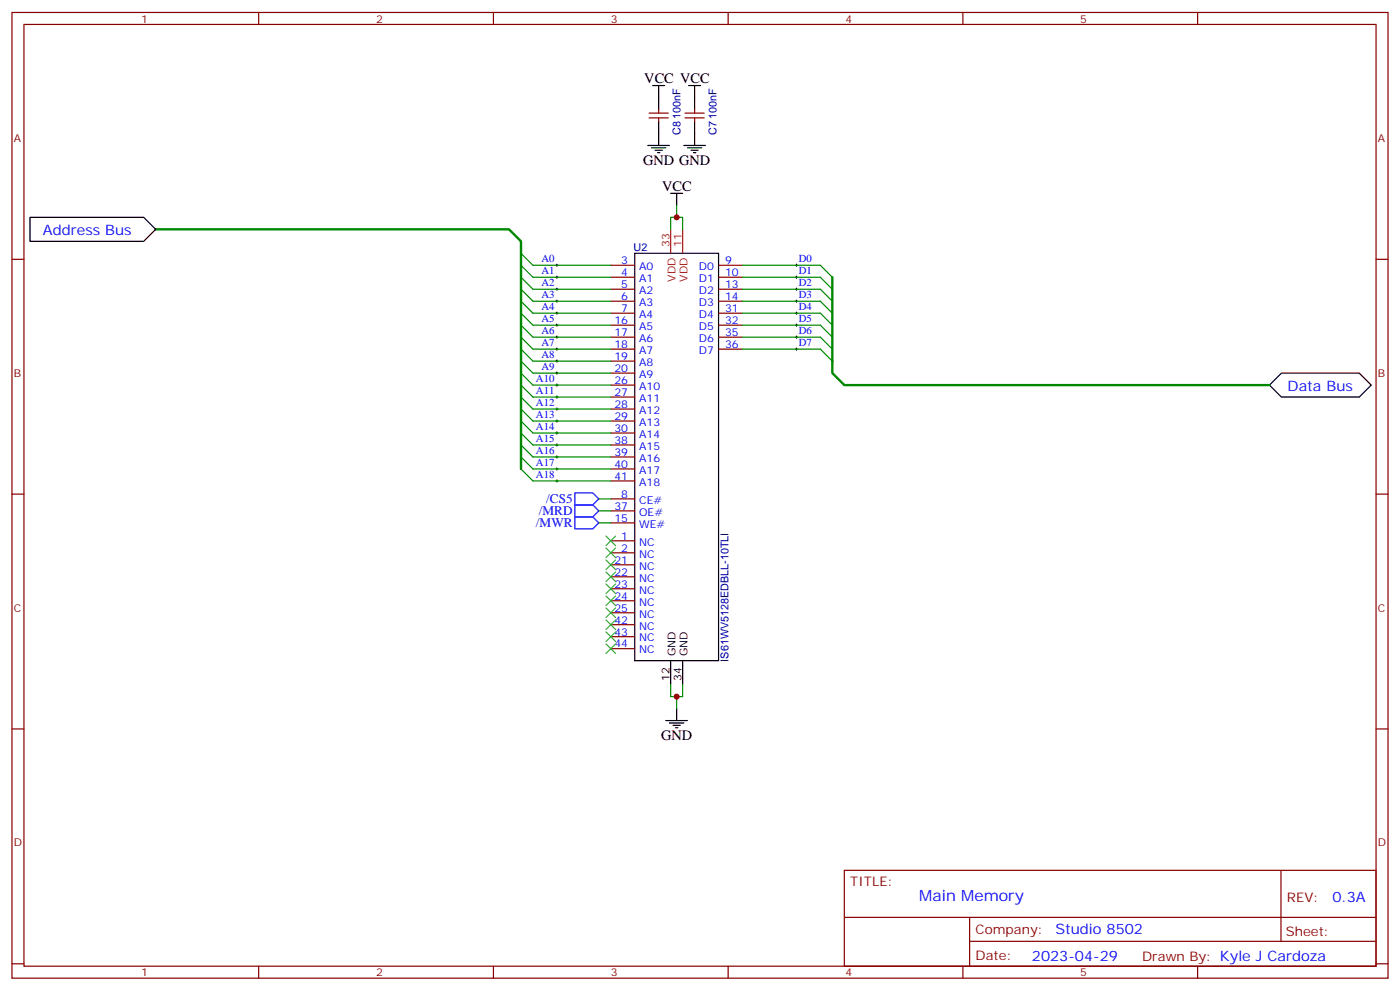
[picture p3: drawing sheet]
<svg xmlns="http://www.w3.org/2000/svg" width="412mm" height="292mm" viewBox="0 0 412 292" stroke-linecap="round" stroke-linejoin="round" font-family="sans-serif">
<g fill="none" stroke="#870000" stroke-width=".35">
<path d="M3.5 3.7h405.4v284.3h-405.4zM7.1 7.2h398.2v277.3h-398.2zM76.2 3.7v3.5M145.3 3.7v3.5M214.5 3.7v3.5M283.6 3.7v3.5M352.8 3.7v3.5M191.2 34.7h5.6M191.2 33.3h5.6M194 32.2v1.1M194 34.7v1.1M201.8 34.7h5.6"/>
<path d="M201.8 33.3h5.6M204.6 32.2v1.1M204.6 34.7v1.1M3.5 76.3h3.6M179.9 78.1h7.1M211.7 78.1h7M405.3 76.3h3.6M179.9 81.6h7.1M179.9 85.2h7.1M179.9 88.7h7.1M179.9 92.2h7.1M179.9 95.7h7.1"/>
<path d="M179.9 99.3h7.1M211.7 81.6h7M211.7 85.2h7M211.7 88.7h7M211.7 92.2h7M211.7 95.7h7M211.7 99.3h7M179.9 113.4h7.1M179.9 116.9h7.1M179.9 102.8h7.1M179.9 106.3h7.1M179.9 109.9h7.1"/>
<path d="M211.7 102.8h7M179.9 120.4h7.1M179.9 124h7.1M179.9 127.5h7.1M179.9 131h7.1M179.9 134.5h7.1M179.9 138.1h7.1M3.5 145.5h3.6M179.9 141.6h7.1M179.9 150.4h7.1M179.9 146.9h7.1M179.9 154h7.1"/>
<path d="M179.9 159.2h7.1M405.3 145.5h3.6M179.9 162.8h7.1M179.9 166.3h7.1M179.9 169.8h7.1M179.9 173.4h7.1M179.9 176.9h7.1M179.9 180.4h7.1M179.9 183.9h7.1M179.9 187.5h7.1M179.9 191h7.1M3.5 214.6h3.6"/>
<path d="M405.3 214.6h3.6M248.7 256.3h156.6v28.2h-156.6zM377.3 256.3v20.9M248.7 270.1h156.5M285.6 277.2h119.6M285.6 270.1v14.1M3.5 283.8h3.6M76.2 284.5v3.5M145.3 284.5v3.5M214.5 284.5v3.5M283.6 284.5v3.5M352.8 284.5v3.5"/>
<path d="M405.3 283.8h3.6"/>
</g>
<g fill="none" stroke="#000" stroke-width=".35">
<path d="M192.3 25.2h3.5M194 25.2v7M194 35.8v7M202.8 25.2h3.6M204.6 25.2v7M204.6 35.8v7M190.9 42.8h6.3M191.9 43.5h4.2M193 44.2h2.1M193.7 44.9h.7M197.6 56.9h3.5M199.3 56.9v3.6"/>
<path d="M201.4 42.8h6.4M202.5 43.5h4.2M203.6 44.2h2.1M204.3 44.9h.7M8.8 64h33.5l3.6 3.5-3.6 3.5h-33.5zM187 74.6h24.7v119.9h-24.7zM377.5 109.9h22.9l3.5 3.5-3.5 3.5h-22.9l-3.6-3.5zM197.6 194.5v7.1M201.1 194.5v7.1M196.1 212.2h6.4M197.2 212.9h4.2M198.3 213.6h2.1"/>
<path d="M199 214.3h.7M199.3 208.6v3.6"/>
</g>
<path d="M197.6 67.5v7.1M201.1 67.5v7.1" fill="none" stroke="#f00" stroke-width=".35"/>
<path d="M169.3 145.1h5.3l1.8 1.8-1.8 1.8h-5.3zM169.3 148.7h5.3l1.8 1.7-1.8 1.8h-5.3zM169.3 152.2h5.3l1.8 1.8-1.8 1.7h-5.3z" fill="none" stroke="#00f" stroke-width=".35"/>
<g fill="none" stroke="#008700" stroke-width=".35">
<path d="M153.5 74.6l3.5 3.5h22.9M153.5 78.1l3.5 3.5h22.9M199.3 60.5v3.5h-1.7v3.5M199.3 64h1.8v3.5M218.7 78.1h23l3.5 3.5M153.5 81.6l3.5 3.6h22.9M153.5 85.2l3.5 3.5h22.9M153.5 99.3l3.5 3.5h22.9M153.5 95.7l3.5 3.6h22.9M153.5 92.2l3.5 3.5h22.9M153.5 88.7l3.5 3.5h22.9M218.7 81.6h23l3.5 3.6"/>
<path d="M218.7 85.2h23l3.5 3.5M218.7 88.7h23l3.5 3.5M218.7 99.3h23l3.5 3.5M218.7 95.7h23l3.5 3.6M218.7 92.2h23l3.5 3.5M153.5 102.8l3.5 3.5h22.9M153.5 106.3l3.5 3.6h22.9M153.5 109.9l3.5 3.5h22.9M153.5 113.4l3.5 3.5h22.9M153.5 116.9l3.5 3.5h22.9M218.7 102.8h23l3.5 3.5M153.5 131l3.5 3.5h22.9"/>
<path d="M153.5 134.5l3.5 3.6h22.9M153.5 138.1l3.5 3.5h22.9M153.5 127.5l3.5 3.5h22.9M153.5 124l3.5 3.5h22.9M153.5 120.4l3.5 3.6h22.9M176.4 146.9h3.5M176.4 154h3.5M176.4 150.4h3.5M197.6 201.6v3.5h1.7v3.5M201.1 201.6v3.5h-1.8"/>
</g>
<g fill="none" stroke="#3c3" stroke-width=".35">
<path d="M178.5 157.8l2.8 2.9M181.3 157.8l-2.8 2.9M178.5 179l2.8 2.8M178.5 175.5l2.8 2.8M178.5 171.9l2.8 2.9M178.5 168.4l2.8 2.8M178.5 164.9l2.8 2.8M178.5 161.4l2.8 2.8M181.3 179l-2.8 2.8M181.3 175.5l-2.8 2.8M181.3 171.9l-2.8 2.9M181.3 168.4l-2.8 2.8"/>
<path d="M181.3 164.9l-2.8 2.8M181.3 161.4l-2.8 2.8M178.5 189.6l2.8 2.8M178.5 186.1l2.8 2.8M178.5 182.5l2.8 2.8M181.3 189.6l-2.8 2.8M181.3 186.1l-2.8 2.8M181.3 182.5l-2.8 2.8"/>
</g>
<path d="M45.9 67.5h104l3.6 3.5v67.1M245.2 81.6v28.3l3.5 3.5h125.2" fill="none" stroke="#008700" stroke-width=".71"/>
<g fill="none" stroke="#000" stroke-width=".29">
<path d="M163.7 78.1h.7M164 77.8v.7M234.2 78.1h.7M234.6 77.8v.7M163.7 99.3h.7M163.7 95.7h.7M163.7 92.2h.7M163.7 88.7h.7M163.7 85.2h.7M163.7 81.6h.7M164 81.3v.7M164 84.8v.7"/>
<path d="M164 88.3v.7M164 91.9v.7M164 95.4v.7M164 98.9v.7M234.2 99.3h.7M234.2 95.7h.7M234.2 92.2h.7M234.2 88.7h.7M234.2 85.2h.7M234.2 81.6h.7M234.6 81.3v.7M234.6 84.8v.7"/>
<path d="M234.6 88.3v.7M234.6 91.9v.7M234.6 95.4v.7M234.6 98.9v.7M163.7 102.8h.7M163.7 116.9h.7M163.7 113.4h.7M163.7 109.9h.7M163.7 106.3h.7M164 102.4v.8M164 106v.7M164 109.5v.7"/>
<path d="M164 113v.7M164 116.6v.7M234.2 102.8h.7M234.6 102.4v.8M163.7 138.1h.7M163.7 134.5h.7M163.7 131h.7M163.7 127.5h.7M163.7 124h.7M163.7 120.4h.7M164 120.1v.7M164 123.6v.7"/>
<path d="M164 127.1v.7M164 130.7v.7M164 134.2v.7M164 137.7v.7M163.7 141.6h.7M164 141.3v.7"/>
</g>
<g fill="#c00">
<circle cx="199.3" cy="205.1" r=".88"/>
<circle cx="199.3" cy="64" r=".88"/>
</g>
<text font-size="4.6" fill="#00f" x="270.8" y="265.3">Main Memory</text>
<g font-size="4.2">
<text x="189.8" y="24.5">VCC VCC</text>
<text x="189.4" y="48.5">GND GND</text>
<text x="195.1" y="56.2">VCC</text>
<text x="194.7" y="217.8">GND</text>
</g>
<g font-size="4.2" fill="#00f">
<text x="12.7" y="69.3">Address Bus</text>
<text x="379.3" y="115">Data Bus</text>
<text x="392.5" y="265.5">0.3A</text>
<text x="310.9" y="275.1">Studio 8502</text>
<text x="304" y="282.9">2023-04-29</text>
</g>
<g font-size="3.9" fill="#00f">
<text x="160.9" y="148.1">/CS5</text>
<text x="157.9" y="155.2">/MWR</text>
<text x="158.7" y="151.7">/MRD</text>
</g>
<g font-size="3.9" fill="#800">
<text x="250.5" y="260.8">TITLE:</text>
<text x="379.1" y="265.5">REV:</text>
<text x="287.4" y="275">Company:</text>
<text x="378.7" y="275.7">Sheet:</text>
<text x="287.4" y="282.7">Date:</text>
<text x="336.4" y="282.8">Drawn By: Kyle J Cardoza</text>
</g>
<g font-size="3.2" fill="#800">
<text x="41.6" y="6.7">1</text>
<text x="110.8" y="6.7">2</text>
<text x="179.9" y="6.7">3</text>
<text x="249.1" y="6.7">4</text>
<text x="318.2" y="6.7">5</text>
<text x="4.1" y="41.8">A</text>
<text x="405.9" y="41.8">A</text>
<text x="4.1" y="110.9">B</text>
<text x="405.9" y="110.9">B</text>
<text x="4.1" y="180.1">C</text>
<text x="405.9" y="180.1">C</text>
<text x="4.1" y="249.2">D</text>
<text x="405.9" y="249.2">D</text>
<text x="41.6" y="287.5">1</text>
<text x="110.8" y="287.5">2</text>
<text x="179.9" y="287.5">3</text>
<text x="249.1" y="287.5">4</text>
<text x="318.2" y="287.5">5</text>
</g>
<g font-size="3.2" fill="#000080">
<text x="200.4" y="39.6" transform="rotate(-90 200.4 39.6)">C8100nF</text>
<text x="211" y="39.6" transform="rotate(-90 211 39.6)">C7100nF</text>
<text x="186.6" y="74">U2</text>
<text x="214.6" y="194.8" transform="rotate(-90 214.6 194.8)">IS61WV5128EDBLL-10TLI</text>
</g>
<g font-size="3.2" fill="#00f">
<text x="159.5" y="77.2">A0</text>
<text x="183" y="77.8">3</text>
<text x="213.6" y="77.8">9</text>
<text x="235.3" y="77.2">D0</text>
<text x="159.5" y="80.8">A1</text>
<text x="183" y="81.3">4</text>
<text x="188.3" y="79.5">A0</text>
<text x="188.3" y="83">A1</text>
<text x="205.9" y="79.5">D0</text>
<text x="205.9" y="83">D1</text>
<text x="213.6" y="81.3">10</text>
<text x="235.3" y="80.8">D1</text>
<text x="159.5" y="87.8">A3</text>
<text x="159.5" y="84.3">A2</text>
<text x="183" y="84.8">5</text>
<text x="183" y="88.3">6</text>
<text x="188.3" y="86.6">A2</text>
<text x="205.9" y="86.6">D2</text>
<text x="213.6" y="84.8">13</text>
<text x="213.6" y="88.3">14</text>
<text x="235.3" y="87.8">D3</text>
<text x="235.3" y="84.3">D2</text>
<text x="159.5" y="94.9">A5</text>
<text x="159.5" y="91.3">A4</text>
<text x="181" y="95.4">16</text>
<text x="183" y="91.9">7</text>
<text x="188.3" y="90.1">A3</text>
<text x="188.3" y="93.6">A4</text>
<text x="205.9" y="90.1">D3</text>
<text x="205.9" y="93.6">D4</text>
<text x="213.6" y="91.9">31</text>
<text x="213.6" y="95.4">32</text>
<text x="235.3" y="94.9">D5</text>
<text x="235.3" y="91.3">D4</text>
<text x="159.5" y="101.9">A7</text>
<text x="159.5" y="98.4">A6</text>
<text x="181" y="98.9">17</text>
<text x="188.3" y="97.2">A5</text>
<text x="188.3" y="100.7">A6</text>
<text x="205.9" y="97.2">D5</text>
<text x="205.9" y="100.7">D6</text>
<text x="213.6" y="98.9">35</text>
<text x="235.3" y="101.9">D7</text>
<text x="235.3" y="98.4">D6</text>
<text x="159.5" y="105.4">A8</text>
<text x="181" y="102.4">18</text>
<text x="181" y="106">19</text>
<text x="188.3" y="104.2">A7</text>
<text x="188.3" y="107.7">A8</text>
<text x="205.9" y="104.2">D7</text>
<text x="213.6" y="102.4">36</text>
<text x="157.9" y="112.5">A10</text>
<text x="159.5" y="109">A9</text>
<text x="181" y="113">26</text>
<text x="181" y="109.5">20</text>
<text x="188.3" y="111.3">A9</text>
<text x="157.9" y="119.6">A12</text>
<text x="157.9" y="116">A11</text>
<text x="181" y="116.6">27</text>
<text x="188.3" y="114.8">A10</text>
<text x="188.3" y="118.3">A11</text>
<text x="157.9" y="123.1">A13</text>
<text x="181" y="120.1">28</text>
<text x="181" y="123.6">29</text>
<text x="188.3" y="121.8">A12</text>
<text x="188.3" y="125.4">A13</text>
<text x="157.9" y="130.1">A15</text>
<text x="157.9" y="126.6">A14</text>
<text x="181" y="127.1">30</text>
<text x="181" y="130.7">38</text>
<text x="188.3" y="128.9">A14</text>
<text x="157.9" y="137.2">A17</text>
<text x="157.9" y="133.7">A16</text>
<text x="181" y="134.2">39</text>
<text x="181" y="137.7">40</text>
<text x="188.3" y="132.4">A15</text>
<text x="188.3" y="136">A16</text>
<text x="157.9" y="140.7">A18</text>
<text x="181" y="141.3">41</text>
<text x="188.3" y="139.5">A17</text>
<text x="188.3" y="143">A18</text>
<text x="183" y="146.5">8</text>
<text x="188.3" y="148.3">CE#</text>
<text x="181" y="150.1">37</text>
<text x="181" y="153.6">15</text>
<text x="188.3" y="151.8">OE#</text>
<text x="188.3" y="155.4">WE#</text>
<text x="183" y="158.9">1</text>
<text x="188.3" y="160.7">NC</text>
<text x="181" y="165.9">21</text>
<text x="183" y="162.4">2</text>
<text x="188.3" y="164.2">NC</text>
<text x="188.3" y="167.7">NC</text>
<text x="181" y="169.5">22</text>
<text x="181" y="173">23</text>
<text x="188.3" y="171.2">NC</text>
<text x="181" y="176.5">24</text>
<text x="188.3" y="174.8">NC</text>
<text x="188.3" y="178.3">NC</text>
<text x="181" y="180.1">25</text>
<text x="181" y="183.6">42</text>
<text x="188.3" y="181.8">NC</text>
<text x="188.3" y="185.3">NC</text>
<text x="181" y="187.1">43</text>
<text x="181" y="190.6">44</text>
<text x="188.3" y="188.9">NC</text>
<text x="188.3" y="192.4">NC</text>
</g>
<g font-size="3.2" fill="#f00">
<text x="197.2" y="72.6" transform="rotate(-90 197.2 72.6)">33</text>
<text x="200.7" y="72.6" transform="rotate(-90 200.7 72.6)">11</text>
<text x="199" y="82.9" transform="rotate(-90 199 82.9)">VDD</text>
<text x="202.5" y="82.9" transform="rotate(-90 202.5 82.9)">VDD</text>
</g>
<g font-size="3.2">
<text x="199" y="193.2" transform="rotate(-90 199 193.2)">GND</text>
<text x="202.5" y="193.2" transform="rotate(-90 202.5 193.2)">GND</text>
<text x="197.2" y="200.5" transform="rotate(-90 197.2 200.5)">12</text>
<text x="200.7" y="200.5" transform="rotate(-90 200.7 200.5)">34</text>
</g>
</svg>
